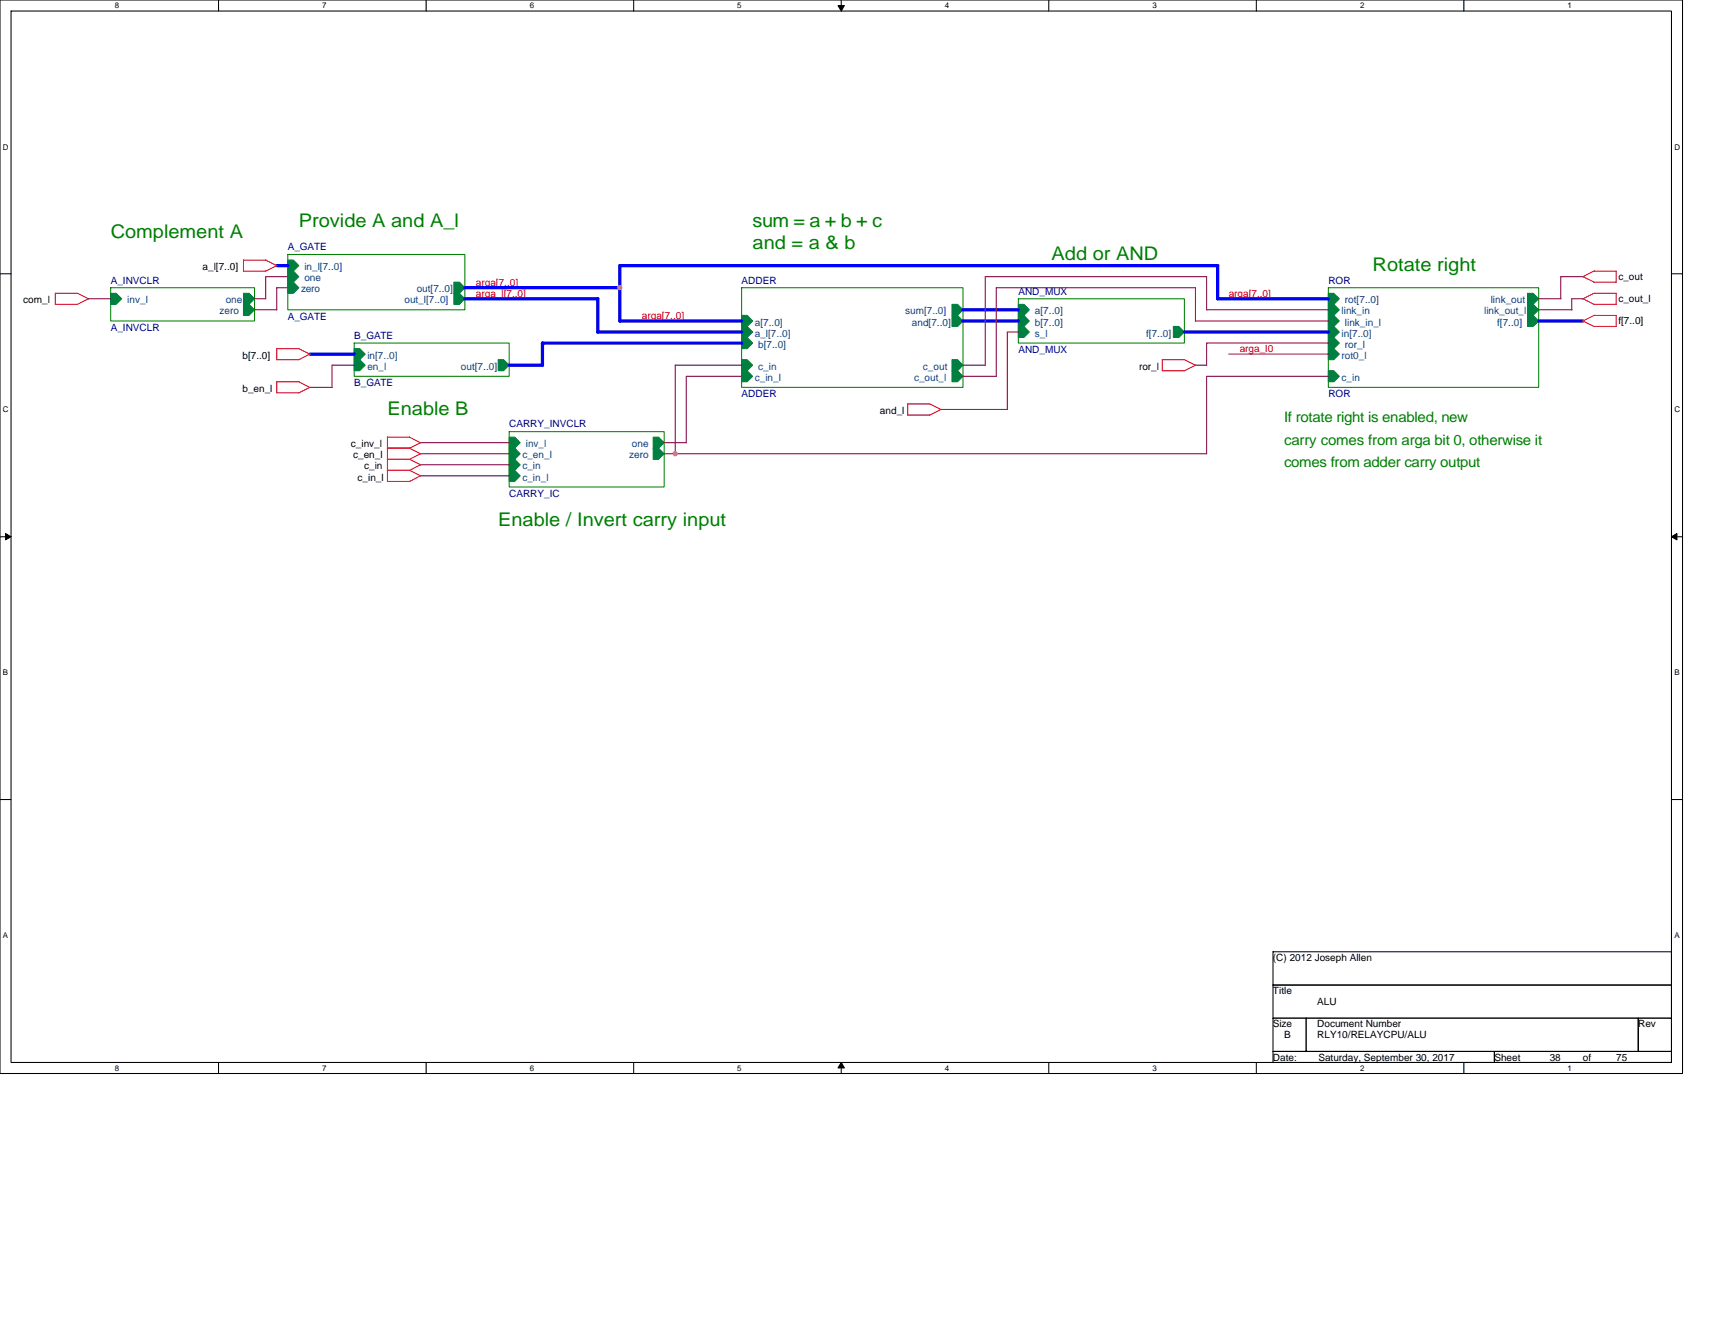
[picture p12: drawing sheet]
<svg xmlns="http://www.w3.org/2000/svg" width="279mm" height="216mm" viewBox="0 0 279 216" stroke-linecap="round" stroke-linejoin="round" font-family="sans-serif">
<path d="M0 0h274.1v174.9h-274.1zM1.8 1.8h270.5v171.3h-270.5z" fill="none" stroke="#000" stroke-width=".17"/>
<g fill="#fff">
<path d="M18.7 .2h.7v1.4h-.7z"/>
<path d="M18.7 173.3h.7v1.5h-.7z"/>
</g>
<path d="M35.6 0v1.8M35.6 173.1v1.8" fill="none" stroke="#000" stroke-width=".17"/>
<g fill="#fff">
<path d="M52.5 .2h.7v1.4h-.7z"/>
<path d="M52.5 173.3h.7v1.5h-.7z"/>
</g>
<path d="M69.4 0v1.8M69.4 173.1v1.8" fill="none" stroke="#000" stroke-width=".17"/>
<g fill="#fff">
<path d="M86.3 .2h.7v1.4h-.7z"/>
<path d="M86.3 173.3h.7v1.5h-.7z"/>
</g>
<path d="M103.2 0v1.8M103.2 173.1v1.8" fill="none" stroke="#000" stroke-width=".17"/>
<g fill="#fff">
<path d="M120.1 .2h.7v1.4h-.7z"/>
<path d="M120.1 173.3h.7v1.5h-.7z"/>
</g>
<path d="M137.1 0v1.8M137.1 173.1v1.8" fill="none" stroke="#000" stroke-width=".17"/>
<path d="M136.5 .9h1.1l-.5 .9zM137.1 173.1l.5 .9h-1.1z" fill="#000" stroke="#000" stroke-width=".16"/>
<g fill="#fff">
<path d="M153.9 .2h.8v1.4h-.8z"/>
<path d="M153.9 173.3h.8v1.5h-.8z"/>
</g>
<path d="M170.9 0v1.8M170.9 173.1v1.8" fill="none" stroke="#000" stroke-width=".17"/>
<g fill="#fff">
<path d="M187.7 .2h.8v1.4h-.8z"/>
<path d="M187.7 173.3h.8v1.5h-.8z"/>
</g>
<path d="M204.7 0v1.8M204.7 173.1v1.8" fill="none" stroke="#000" stroke-width=".17"/>
<g fill="#fff">
<path d="M221.6 .2h.7v1.4h-.7z"/>
<path d="M221.6 173.3h.7v1.5h-.7z"/>
</g>
<path d="M238.5 0v1.8M238.5 173.1v1.8" fill="none" stroke="#000" stroke-width=".17"/>
<g fill="#fff">
<path d="M255.4 .2h.7v1.4h-.7z"/>
<path d="M255.4 173.3h.7v1.5h-.7z"/>
<path d="M.5 23.2h.9v1.4h-.9z"/>
<path d="M272.8 23.2h.9v1.4h-.9z"/>
<path d="M.5 66h.9v1.5h-.9z"/>
<path d="M272.8 66h.9v1.5h-.9z"/>
</g>
<path d="M0 44.6h1.8M272.3 44.6h1.8" fill="none" stroke="#000" stroke-width=".17"/>
<g fill="#fff">
<path d="M.5 108.9h.8v1.4h-.8z"/>
<path d="M272.8 108.9h.8v1.4h-.8z"/>
</g>
<path d="M0 87.5h1.8M272.3 87.5h1.8" fill="none" stroke="#000" stroke-width=".17"/>
<path d="M.9 86.9l.9 .6-.9 .5zM272.3 87.5l.9-.6v1.1z" fill="#000" stroke="#000" stroke-width=".16"/>
<g fill="#fff">
<path d="M.5 151.7h.8v1.4h-.8z"/>
<path d="M272.8 151.7h.8v1.4h-.8z"/>
</g>
<path d="M0 130.3h1.8M272.3 130.3h1.8M207.4 155.1h64.9v5.4h-64.9zM207.4 160.5h64.9v5.4h-64.9zM207.4 165.9h5.4v5.4h-5.4zM207.4 171.3h36.1v1.8h-36.1zM212.8 165.9h54.1v5.4h-54.1zM243.5 171.3h28.8v1.8h-28.8zM266.9 165.9h5.4v5.4h-5.4z" fill="none" stroke="#000" stroke-width=".17"/>
<path d="M18 46.9h23.5v5.4h-23.5zM46.9 41.5h28.8v9h-28.8zM57.7 55.9h25.3v5.4h-25.3zM120.8 46.9h36.1v16.2h-36.1zM165.9 48.7h27.1v7.2h-27.1zM216.4 46.9h34.3v16.2h-34.3zM83 70.3h25.2v9.1h-25.2z" fill="none" stroke="#008000" stroke-width=".17"/>
<g fill="#008040" stroke="#008040" stroke-width=".17">
<path d="M120.8 58.6h.9l.9 .9-.9 .9h-.9z" fill-rule="evenodd"/>
<path d="M120.8 60.4h.9l.9 .9-.9 .9h-.9z" fill-rule="evenodd"/>
<path d="M155.1 49.6h.9l.9 .9-.9 .9h-.9z" fill-rule="evenodd"/>
<path d="M155.1 51.4h.9l.9 .9-.9 .9h-.9z" fill-rule="evenodd"/>
<path d="M120.8 55h.9l.9 .9-.9 .9h-.9z" fill-rule="evenodd"/>
<path d="M120.8 51.4h.9l.9 .9-.9 .9h-.9z" fill-rule="evenodd"/>
<path d="M120.8 53.2h.9l.9 .9-.9 .9h-.9z" fill-rule="evenodd"/>
<path d="M155.1 58.6h.9l.9 .9-.9 .9h-.9z" fill-rule="evenodd"/>
<path d="M155.1 60.4h.9l.9 .9-.9 .9h-.9z" fill-rule="evenodd"/>
<path d="M39.7 47.8h.9l.9 .9-.9 .9h-.9z" fill-rule="evenodd"/>
<path d="M39.7 49.6h.9l.9 .9-.9 .9h-.9z" fill-rule="evenodd"/>
<path d="M18 47.8h.9l.9 .9-.9 .9h-.9z" fill-rule="evenodd"/>
<path d="M57.7 56.8h.9l.9 .9-.9 .9h-.9z" fill-rule="evenodd"/>
<path d="M81.2 58.6h.8l1 .9-1 .9h-.8z" fill-rule="evenodd"/>
<path d="M57.7 58.6h.9l.9 .9-.9 .9h-.9z" fill-rule="evenodd"/>
<path d="M106.4 71.2h.9l.9 .9-.9 .9h-.9z" fill-rule="evenodd"/>
<path d="M106.4 73h.9l.9 .9-.9 .9h-.9z" fill-rule="evenodd"/>
<path d="M83 74.8h.9l.9 .9-.9 .9h-.9z" fill-rule="evenodd"/>
<path d="M83 76.6h.9l.9 .9-.9 .9h-.9z" fill-rule="evenodd"/>
<path d="M83 71.2h.9l.9 .9-.9 .9h-.9z" fill-rule="evenodd"/>
<path d="M83 73h.9l.9 .9-.9 .9h-.9z" fill-rule="evenodd"/>
<path d="M191.2 53.2h.9l.9 .9-.9 .9h-.9z" fill-rule="evenodd"/>
<path d="M165.9 49.6h.9l.9 .9-.9 .9h-.9z" fill-rule="evenodd"/>
<path d="M165.9 51.4h.9l.9 .9-.9 .9h-.9z" fill-rule="evenodd"/>
<path d="M165.9 53.2h.9l.9 .9-.9 .9h-.9z" fill-rule="evenodd"/>
<path d="M216.4 60.4h.9l.9 .9-.9 .9h-.9z" fill-rule="evenodd"/>
<path d="M248.9 51.4h.9l.9 .9-.9 .9h-.9z" fill-rule="evenodd"/>
<path d="M248.9 47.8h.9l.9 .9-.9 .9h-.9z" fill-rule="evenodd"/>
<path d="M248.9 49.6h.9l.9 .9-.9 .9h-.9z" fill-rule="evenodd"/>
<path d="M216.4 53.2h.9l.9 .9-.9 .9h-.9z" fill-rule="evenodd"/>
<path d="M216.4 51.4h.9l.9 .9-.9 .9h-.9z" fill-rule="evenodd"/>
<path d="M216.4 49.6h.9l.9 .9-.9 .9h-.9z" fill-rule="evenodd"/>
<path d="M216.4 47.8h.9l.9 .9-.9 .9h-.9z" fill-rule="evenodd"/>
<path d="M216.4 56.8h.9l.9 .9-.9 .9h-.9z" fill-rule="evenodd"/>
<path d="M216.4 55h.9l.9 .9-.9 .9h-.9z" fill-rule="evenodd"/>
<path d="M46.9 44.2h.9l.9 .9-.9 .9h-.9z" fill-rule="evenodd"/>
<path d="M46.9 46h.9l.9 .9-.9 .9h-.9z" fill-rule="evenodd"/>
<path d="M73.9 46h.9l.9 .9-.9 .9h-.9z" fill-rule="evenodd"/>
<path d="M73.9 47.8h.9l.9 .9-.9 .9h-.9z" fill-rule="evenodd"/>
<path d="M46.9 42.4h.9l.9 .9-.9 .9h-.9z" fill-rule="evenodd"/>
</g>
<g fill="none" stroke="#00f" stroke-width=".53">
<path d="M45.1 43.3h1.8M50.5 57.7h7.2M75.7 46.9h25.3M75.7 48.7h21.7M97.4 54.1h23.4M97.4 48.7v5.4M101 52.3h19.8M120.8 55.9h-32.4v3.6h-5.4M156.9 50.5h9M156.9 52.3h9M193 54.1h23.4M198.4 48.7h18"/>
<path d="M198.4 48.7v-5.4h-97.4v9M250.7 52.3h7.2"/>
</g>
<g fill="none" stroke="#f00" stroke-width=".17">
<path d="M14.4 48.7l-1.8 .9M14.4 48.7l-1.8-.9h-3.6v1.8h3.6M39.6 44.2h3.7M39.7 44.2v-1.8h3.6l1.8 .9-1.8 .9M45.1 58.6h3.6M45.1 56.8h3.6M45.1 56.8v1.8M48.7 56.8l1.8 .9M50.5 57.7l-1.8 .9M259.7 51.4h3.6v1.8M259.7 44.2h3.6v1.8h-3.6l-1.8-.9M259.7 51.4l-1.8 .9 1.8 .9h3.6"/>
<path d="M259.7 47.8l-1.8 .9 1.8 .9h3.6v-1.8h-3.6M259.7 44.2l-1.8 .9M48.7 62.2l1.8 .9M48.7 62.2h-3.6v1.8M50.5 63.1l-1.8 .9h-3.6M63.1 74.8h3.6M63.1 78.4h3.6M63.1 73h3.6M63.1 71.2v7.2M63.1 71.2h3.6M66.7 71.2l1.8 1M66.7 76.6h-3.6"/>
<path d="M68.5 73.9l-1.8 .9 1.8 1M68.5 75.7l-1.8 1 1.8 .9M68.5 77.5l-1.8 1M68.5 72.1l-1.8 .9 1.8 1M147.8 67.6h3.7M151.5 65.8l1.8 .9M151.5 65.8h-3.6v1.8M153.3 66.7l-1.8 .9M193 60.4h-3.6v-1.8h3.6l1.8 .9-1.9 .9"/>
</g>
<g fill="none" stroke="#800040" stroke-width=".17">
<path d="M14.4 48.7h3.7M41.5 50.5h3.6M41.5 48.7h1.8M46.9 46.9h-1.8v3.6M46.9 45.1h-3.6v3.6M57.7 59.5h-3.6v3.6M120.8 59.5h-10.8v14.5M165.9 54.1h-1.8v12.6M194.8 52.3v-5.4h-32.5v14.4M194.8 52.3h21.6M194.8 59.5h1.8M196.6 45.1v5.4"/>
<path d="M196.6 50.5h19.8M196.6 45.1h-36.1v14.4h-3.6M200.2 57.7h16.2M216.4 55.9h-19.8v3.6M250.7 50.5h5.4M250.7 48.7h3.6M257.9 48.7h-1.8v1.8M257.9 45.1h-3.6v3.6M50.5 63.1h3.6M68.5 73.9h14.5M68.5 75.7h14.5M68.5 77.5h14.5"/>
<path d="M68.5 72.1h14.5M108.2 72.1h3.6M108.2 73.9h88.4M120.8 61.3h-9v10.9M153.3 66.7h10.8M156.9 61.3h5.4M216.4 61.3h-19.8v12.7"/>
</g>
<g fill="#f0f" stroke="#f0f" stroke-width=".17">
<circle cx="110" cy="73.9" r=".35"/>
<circle cx="101" cy="46.9" r=".35"/>
</g>
<g font-size="3.1" fill="#008000">
<text x="18" y="38.8">Complement A</text>
<text x="48.7" y="37">Provide A and A_l</text>
<text x="122.6" y="37">sum = a + b + c</text>
<text x="122.6" y="40.6">and = a &amp; b</text>
<text x="171.3" y="42.4">Add or AND</text>
<text x="223.6" y="44.2">Rotate right</text>
<text x="63.1" y="67.7">Enable B</text>
<text x="81.2" y="85.7">Enable / Invert carry input</text>
</g>
<g font-size="2.3" fill="#008000">
<text x="209.2" y="68.8">If rotate right is enabled, new</text>
<text x="209.2" y="72.4">carry comes from arga bit 0, otherwise it</text>
<text x="209.2" y="76">comes from adder carry output</text>
</g>
<g font-size="1.6" fill="#000080">
<text x="46.9" y="40.8">A_GATE</text>
<text x="18" y="46.2">A_INVCLR</text>
<text x="120.8" y="46.2">ADDER</text>
<text x="216.4" y="46.2">ROR</text>
<text x="18" y="54">A_INVCLR</text>
<text x="46.9" y="52.2">A_GATE</text>
<text x="165.9" y="48">AND_MUX</text>
<text x="57.7" y="55.2">B_GATE</text>
<text x="165.9" y="57.6">AND_MUX</text>
<text x="57.7" y="63">B_GATE</text>
<text x="120.8" y="64.8">ADDER</text>
<text x="216.4" y="64.8">ROR</text>
<text x="83" y="69.6">CARRY_INVCLR</text>
<text x="83" y="81">CARRY_IC</text>
</g>
<g font-size="1.6">
<text x="33" y="44">a_l[7..0]</text>
<text x="263.7" y="45.7">c_out</text>
<text x="3.8" y="49.4">com_l</text>
<text x="263.7" y="52.9">f[7..0]</text>
<text x="263.7" y="49.3">c_out_l</text>
<text x="39.5" y="58.5">b[7..0]</text>
<text x="39.5" y="63.9">b_en_l</text>
<text x="185.6" y="60.3">ror_l</text>
<text x="143.4" y="67.5">and_l</text>
<text x="57.2" y="72.9">c_inv_l</text>
<text x="57.5" y="74.7">c_en_l</text>
<text x="59.3" y="76.5">c_in</text>
<text x="58.3" y="78.3">c_in_l</text>
<text x="207.4" y="156.6">(C) 2012 Joseph Allen</text>
<text x="207.4" y="162">Title</text>
<text x="207.4" y="167.4">Size</text>
<text x="214.6" y="167.4">Document Number</text>
<text x="214.6" y="163.8">ALU</text>
<text x="266.9" y="167.4">Rev</text>
<text x="207.4" y="172.8">Date:</text>
<text x="209.2" y="169.2">B</text>
<text x="214.6" y="169.2">RLY10/RELAYCPU/ALU</text>
<text x="214.8" y="172.8">Saturday, September 30, 2017</text>
<text x="243.5" y="172.8">Sheet</text>
<text x="252.5" y="172.8">38</text>
<text x="257.9" y="172.8">of</text>
<text x="263.3" y="172.8">75</text>
</g>
<g font-size="1.6" fill="#004080">
<text x="49" y="47.6">zero</text>
<text x="49.6" y="45.8">one</text>
<text x="49.6" y="44">in_l[7..0]</text>
<text x="67.9" y="47.6">out[7..0]</text>
<text x="20.7" y="49.4">inv_l</text>
<text x="35.8" y="51.2">zero</text>
<text x="36.8" y="49.4">one</text>
<text x="65.9" y="49.4">out_l[7..0]</text>
<text x="123" y="53.1">a[7..0]</text>
<text x="147.5" y="51.2">sum[7..0]</text>
<text x="148.6" y="53.1">and[7..0]</text>
<text x="168.6" y="51.2">a[7..0]</text>
<text x="168.6" y="53.1">b[7..0]</text>
<text x="218.6" y="51.2">link_in</text>
<text x="219.1" y="53.1">link_in_l</text>
<text x="219.1" y="49.4">rot[7..0]</text>
<text x="241.8" y="51.2">link_out_l</text>
<text x="242.9" y="49.4">link_out</text>
<text x="243.9" y="53.1">f[7..0]</text>
<text x="59.9" y="58.5">in[7..0]</text>
<text x="123" y="54.9">a_l[7..0]</text>
<text x="123.5" y="56.7">b[7..0]</text>
<text x="168.6" y="54.9">s_l</text>
<text x="186.7" y="54.9">f[7..0]</text>
<text x="218.6" y="54.9">in[7..0]</text>
<text x="218.6" y="58.5">rot0_l</text>
<text x="219.1" y="56.7">ror_l</text>
<text x="59.9" y="60.3">en_l</text>
<text x="75.1" y="60.3">out[7..0]</text>
<text x="123" y="62.1">c_in_l</text>
<text x="123.5" y="60.3">c_in</text>
<text x="148.9" y="62.1">c_out_l</text>
<text x="150.4" y="60.3">c_out</text>
<text x="218.6" y="62.1">c_in</text>
<text x="85.1" y="76.5">c_in</text>
<text x="85.1" y="74.7">c_en_l</text>
<text x="85.7" y="72.9">inv_l</text>
<text x="102.5" y="74.7">zero</text>
<text x="103" y="72.9">one</text>
<text x="85.1" y="78.3">c_in_l</text>
</g>
<g font-size="1.6" fill="#f00">
<text x="77.5" y="46.6">arga[7..0]</text>
<text x="77.5" y="48.4">arga_l[7..0]</text>
<text x="104.6" y="52">arga[7..0]</text>
<text x="200.2" y="48.4">arga[7..0]</text>
<text x="202" y="57.4">arga_l0</text>
</g>
<g font-size="1.3">
<text x="18.7" y="1.4">8</text>
<text x="52.5" y="1.4">7</text>
<text x="86.3" y="1.4">6</text>
<text x="120.1" y="1.4">5</text>
<text x="153.9" y="1.4">4</text>
<text x="187.7" y="1.4">3</text>
<text x="221.6" y="1.4">2</text>
<text x="255.4" y="1.4">1</text>
<text x=".5" y="24.4">D</text>
<text x="272.8" y="24.4">D</text>
<text x=".5" y="67.2">C</text>
<text x="272.8" y="67.2">C</text>
<text x=".5" y="110">B</text>
<text x="272.8" y="110">B</text>
<text x=".5" y="152.8">A</text>
<text x="272.8" y="152.8">A</text>
<text x="18.7" y="174.5">8</text>
<text x="52.5" y="174.5">7</text>
<text x="86.3" y="174.5">6</text>
<text x="120.1" y="174.5">5</text>
<text x="153.9" y="174.5">4</text>
<text x="187.7" y="174.5">3</text>
<text x="221.6" y="174.5">2</text>
<text x="255.4" y="174.5">1</text>
</g>
</svg>
